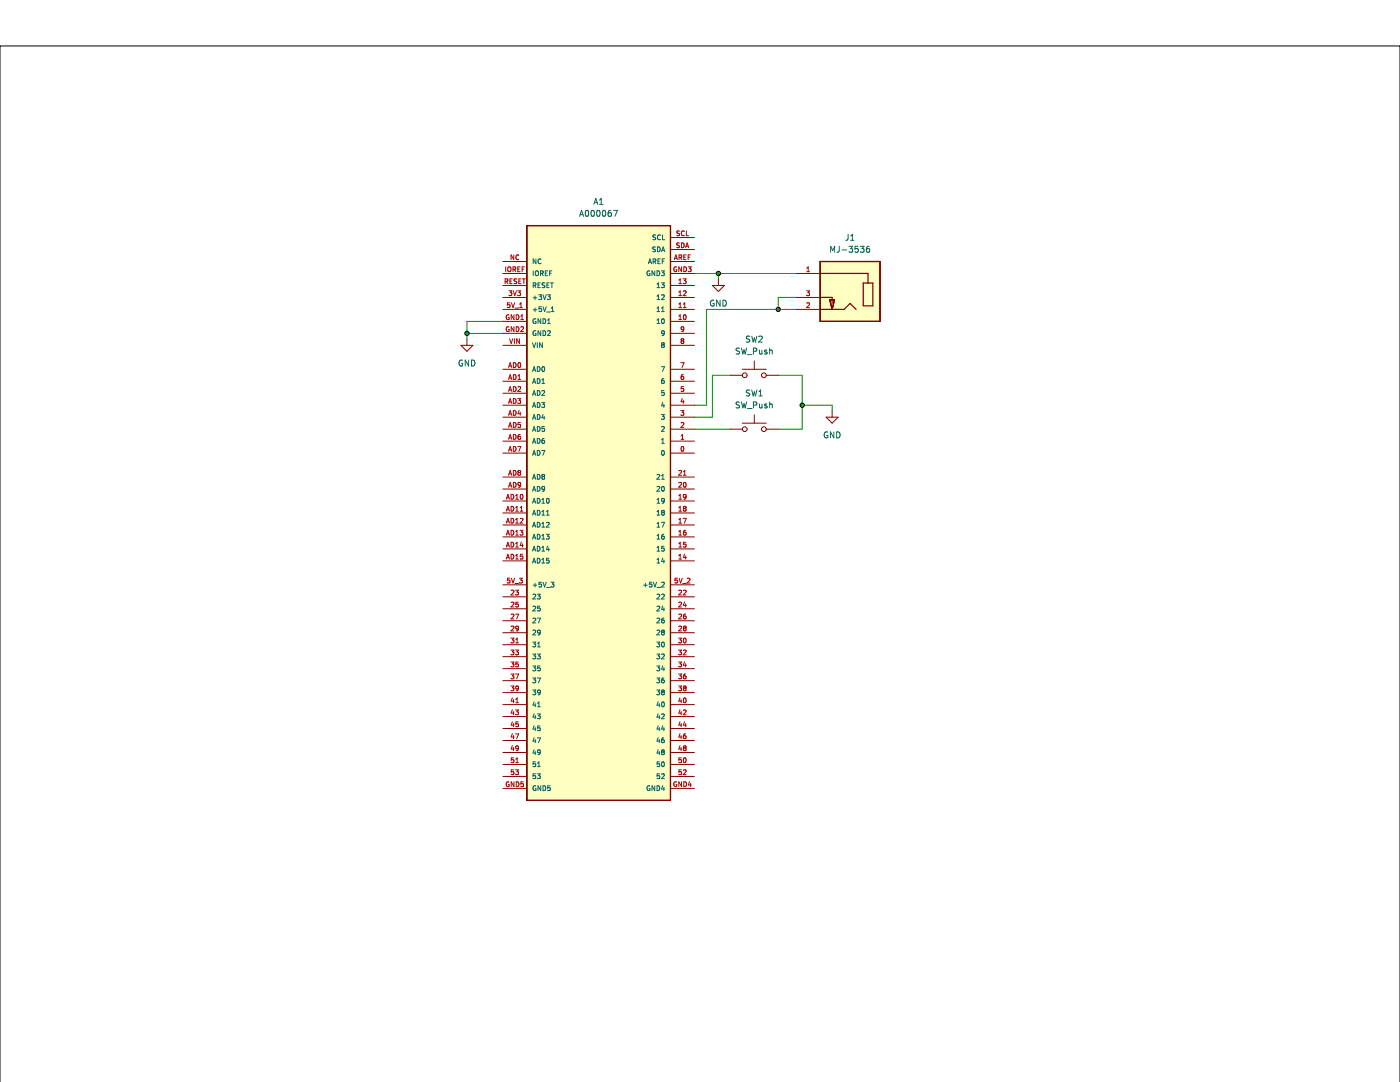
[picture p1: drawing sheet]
(kicad_sch (version 20230121) (generator eeschema)

 (paper "A4")

 (lib_symbols
  (symbol "A000067:A000067" (pin_names (offset 1.016)) (in_bom yes) (on_board yes)
   (property "Reference" "A" (at -15.24 61.595 0) (effects (font (size 1.27 1.27)) (justify left bottom)))
   (property "Value" "A000067" (at -15.24 -63.5 0) (effects (font (size 1.27 1.27)) (justify left bottom)))
   (property "Footprint" "MODULE_A000067" (at 0 0 0) (effects (font (size 1.27 1.27)) (justify left bottom) hide))
   (property "Datasheet" "" (at 0 0 0) (effects (font (size 1.27 1.27)) (justify left bottom) hide))
   (property "MF" "Arduino" (at 0 0 0) (effects (font (size 1.27 1.27)) (justify left bottom) hide))
   (property "MAXIMUM_PACKAGE_HEIGHT" "N/A" (at 0 0 0) (effects (font (size 1.27 1.27)) (justify left bottom) hide))
   (property "RS_Components_70415155_Purchase_URL" "https://www.snapeda.com/api/url_track_click/https%253A//us.rs-online.com/product/arduino/a000067/70415155/%253Futm_source%253DSnapEDA%2526utm_medium%253Dpart_sourcing%2526utm_campaign%253Dpartsourcing_SnapEDA_IMP_EX_GR/?unipart_id=7035645&manufacturer=Arduino&part_name=A000067&search_term=arduino mega 2560" (at 0 0 0) (effects (font (size 1.27 1.27)) (justify left bottom) hide))
   (property "Package" "Non-Standard Arduino" (at 0 0 0) (effects (font (size 1.27 1.27)) (justify left bottom) hide))
   (property "Check_prices" "https://www.snapeda.com/parts/A000067/Arduino/view-part/?ref=eda" (at 0 0 0) (effects (font (size 1.27 1.27)) (justify left bottom) hide))
   (property "STANDARD" "Manufacturer Recommendations" (at 0 0 0) (effects (font (size 1.27 1.27)) (justify left bottom) hide))
   (property "PARTREV" "3" (at 0 0 0) (effects (font (size 1.27 1.27)) (justify left bottom) hide))
   (property "SnapEDA_Link" "https://www.snapeda.com/parts/A000067/Arduino/view-part/?ref=snap" (at 0 0 0) (effects (font (size 1.27 1.27)) (justify left bottom) hide))
   (property "MP" "A000067" (at 0 0 0) (effects (font (size 1.27 1.27)) (justify left bottom) hide))
   (property "Purchase-URL" "https://www.snapeda.com/api/url_track_click_mouser/?unipart_id=7035645&manufacturer=Arduino&part_name=A000067&search_term=arduino mega 2560" (at 0 0 0) (effects (font (size 1.27 1.27)) (justify left bottom) hide))
   (property "Description" "\\nArduino Mega 2560 Rev3 Microcontroller Board, ATmega2560 | Arduino A000067\\n" (at 0 0 0) (effects (font (size 1.27 1.27)) (justify left bottom) hide))
   (property "MANUFACTURER" "Arduino" (at 0 0 0) (effects (font (size 1.27 1.27)) (justify left bottom) hide))
   (property "ki_locked" "" (at 0 0 0) (effects (font (size 1.27 1.27))))
   (symbol "A000067_0_0"
    (rectangle (start -15.24 -60.96) (end 15.24 60.96) (stroke (width 0.254) (type solid)) (fill (type background)))
    (pin passive line (at 20.32 12.7 180) (length 5.08) (name "0" (effects (font (size 1.016 1.016)))) (number "0" (effects (font (size 1.016 1.016)))))
    (pin passive line (at 20.32 15.24 180) (length 5.08) (name "1" (effects (font (size 1.016 1.016)))) (number "1" (effects (font (size 1.016 1.016)))))
    (pin passive line (at 20.32 40.64 180) (length 5.08) (name "10" (effects (font (size 1.016 1.016)))) (number "10" (effects (font (size 1.016 1.016)))))
    (pin passive line (at 20.32 43.18 180) (length 5.08) (name "11" (effects (font (size 1.016 1.016)))) (number "11" (effects (font (size 1.016 1.016)))))
    (pin passive line (at 20.32 45.72 180) (length 5.08) (name "12" (effects (font (size 1.016 1.016)))) (number "12" (effects (font (size 1.016 1.016)))))
    (pin passive line (at 20.32 48.26 180) (length 5.08) (name "13" (effects (font (size 1.016 1.016)))) (number "13" (effects (font (size 1.016 1.016)))))
    (pin passive line (at 20.32 -10.16 180) (length 5.08) (name "14" (effects (font (size 1.016 1.016)))) (number "14" (effects (font (size 1.016 1.016)))))
    (pin passive line (at 20.32 -7.62 180) (length 5.08) (name "15" (effects (font (size 1.016 1.016)))) (number "15" (effects (font (size 1.016 1.016)))))
    (pin passive line (at 20.32 -5.08 180) (length 5.08) (name "16" (effects (font (size 1.016 1.016)))) (number "16" (effects (font (size 1.016 1.016)))))
    (pin passive line (at 20.32 -2.54 180) (length 5.08) (name "17" (effects (font (size 1.016 1.016)))) (number "17" (effects (font (size 1.016 1.016)))))
    (pin passive line (at 20.32 0 180) (length 5.08) (name "18" (effects (font (size 1.016 1.016)))) (number "18" (effects (font (size 1.016 1.016)))))
    (pin passive line (at 20.32 2.54 180) (length 5.08) (name "19" (effects (font (size 1.016 1.016)))) (number "19" (effects (font (size 1.016 1.016)))))
    (pin passive line (at 20.32 17.78 180) (length 5.08) (name "2" (effects (font (size 1.016 1.016)))) (number "2" (effects (font (size 1.016 1.016)))))
    (pin passive line (at 20.32 5.08 180) (length 5.08) (name "20" (effects (font (size 1.016 1.016)))) (number "20" (effects (font (size 1.016 1.016)))))
    (pin passive line (at 20.32 7.62 180) (length 5.08) (name "21" (effects (font (size 1.016 1.016)))) (number "21" (effects (font (size 1.016 1.016)))))
    (pin passive line (at 20.32 -17.78 180) (length 5.08) (name "22" (effects (font (size 1.016 1.016)))) (number "22" (effects (font (size 1.016 1.016)))))
    (pin passive line (at -20.32 -17.78 0) (length 5.08) (name "23" (effects (font (size 1.016 1.016)))) (number "23" (effects (font (size 1.016 1.016)))))
    (pin passive line (at 20.32 -20.32 180) (length 5.08) (name "24" (effects (font (size 1.016 1.016)))) (number "24" (effects (font (size 1.016 1.016)))))
    (pin passive line (at -20.32 -20.32 0) (length 5.08) (name "25" (effects (font (size 1.016 1.016)))) (number "25" (effects (font (size 1.016 1.016)))))
    (pin passive line (at 20.32 -22.86 180) (length 5.08) (name "26" (effects (font (size 1.016 1.016)))) (number "26" (effects (font (size 1.016 1.016)))))
    (pin passive line (at -20.32 -22.86 0) (length 5.08) (name "27" (effects (font (size 1.016 1.016)))) (number "27" (effects (font (size 1.016 1.016)))))
    (pin passive line (at 20.32 -25.4 180) (length 5.08) (name "28" (effects (font (size 1.016 1.016)))) (number "28" (effects (font (size 1.016 1.016)))))
    (pin passive line (at -20.32 -25.4 0) (length 5.08) (name "29" (effects (font (size 1.016 1.016)))) (number "29" (effects (font (size 1.016 1.016)))))
    (pin passive line (at 20.32 20.32 180) (length 5.08) (name "3" (effects (font (size 1.016 1.016)))) (number "3" (effects (font (size 1.016 1.016)))))
    (pin passive line (at 20.32 -27.94 180) (length 5.08) (name "30" (effects (font (size 1.016 1.016)))) (number "30" (effects (font (size 1.016 1.016)))))
    (pin passive line (at -20.32 -27.94 0) (length 5.08) (name "31" (effects (font (size 1.016 1.016)))) (number "31" (effects (font (size 1.016 1.016)))))
    (pin passive line (at 20.32 -30.48 180) (length 5.08) (name "32" (effects (font (size 1.016 1.016)))) (number "32" (effects (font (size 1.016 1.016)))))
    (pin passive line (at -20.32 -30.48 0) (length 5.08) (name "33" (effects (font (size 1.016 1.016)))) (number "33" (effects (font (size 1.016 1.016)))))
    (pin passive line (at 20.32 -33.02 180) (length 5.08) (name "34" (effects (font (size 1.016 1.016)))) (number "34" (effects (font (size 1.016 1.016)))))
    (pin passive line (at -20.32 -33.02 0) (length 5.08) (name "35" (effects (font (size 1.016 1.016)))) (number "35" (effects (font (size 1.016 1.016)))))
    (pin passive line (at 20.32 -35.56 180) (length 5.08) (name "36" (effects (font (size 1.016 1.016)))) (number "36" (effects (font (size 1.016 1.016)))))
    (pin passive line (at -20.32 -35.56 0) (length 5.08) (name "37" (effects (font (size 1.016 1.016)))) (number "37" (effects (font (size 1.016 1.016)))))
    (pin passive line (at 20.32 -38.1 180) (length 5.08) (name "38" (effects (font (size 1.016 1.016)))) (number "38" (effects (font (size 1.016 1.016)))))
    (pin passive line (at -20.32 -38.1 0) (length 5.08) (name "39" (effects (font (size 1.016 1.016)))) (number "39" (effects (font (size 1.016 1.016)))))
    (pin passive line (at -20.32 45.72 0) (length 5.08) (name "+3V3" (effects (font (size 1.016 1.016)))) (number "3V3" (effects (font (size 1.016 1.016)))))
    (pin passive line (at 20.32 22.86 180) (length 5.08) (name "4" (effects (font (size 1.016 1.016)))) (number "4" (effects (font (size 1.016 1.016)))))
    (pin passive line (at 20.32 -40.64 180) (length 5.08) (name "40" (effects (font (size 1.016 1.016)))) (number "40" (effects (font (size 1.016 1.016)))))
    (pin passive line (at -20.32 -40.64 0) (length 5.08) (name "41" (effects (font (size 1.016 1.016)))) (number "41" (effects (font (size 1.016 1.016)))))
    (pin passive line (at 20.32 -43.18 180) (length 5.08) (name "42" (effects (font (size 1.016 1.016)))) (number "42" (effects (font (size 1.016 1.016)))))
    (pin passive line (at -20.32 -43.18 0) (length 5.08) (name "43" (effects (font (size 1.016 1.016)))) (number "43" (effects (font (size 1.016 1.016)))))
    (pin passive line (at 20.32 -45.72 180) (length 5.08) (name "44" (effects (font (size 1.016 1.016)))) (number "44" (effects (font (size 1.016 1.016)))))
    (pin passive line (at -20.32 -45.72 0) (length 5.08) (name "45" (effects (font (size 1.016 1.016)))) (number "45" (effects (font (size 1.016 1.016)))))
    (pin passive line (at 20.32 -48.26 180) (length 5.08) (name "46" (effects (font (size 1.016 1.016)))) (number "46" (effects (font (size 1.016 1.016)))))
    (pin passive line (at -20.32 -48.26 0) (length 5.08) (name "47" (effects (font (size 1.016 1.016)))) (number "47" (effects (font (size 1.016 1.016)))))
    (pin passive line (at 20.32 -50.8 180) (length 5.08) (name "48" (effects (font (size 1.016 1.016)))) (number "48" (effects (font (size 1.016 1.016)))))
    (pin passive line (at -20.32 -50.8 0) (length 5.08) (name "49" (effects (font (size 1.016 1.016)))) (number "49" (effects (font (size 1.016 1.016)))))
    (pin passive line (at 20.32 25.4 180) (length 5.08) (name "5" (effects (font (size 1.016 1.016)))) (number "5" (effects (font (size 1.016 1.016)))))
    (pin passive line (at 20.32 -53.34 180) (length 5.08) (name "50" (effects (font (size 1.016 1.016)))) (number "50" (effects (font (size 1.016 1.016)))))
    (pin passive line (at -20.32 -53.34 0) (length 5.08) (name "51" (effects (font (size 1.016 1.016)))) (number "51" (effects (font (size 1.016 1.016)))))
    (pin passive line (at 20.32 -55.88 180) (length 5.08) (name "52" (effects (font (size 1.016 1.016)))) (number "52" (effects (font (size 1.016 1.016)))))
    (pin passive line (at -20.32 -55.88 0) (length 5.08) (name "53" (effects (font (size 1.016 1.016)))) (number "53" (effects (font (size 1.016 1.016)))))
    (pin passive line (at -20.32 43.18 0) (length 5.08) (name "+5V_1" (effects (font (size 1.016 1.016)))) (number "5V_1" (effects (font (size 1.016 1.016)))))
    (pin passive line (at 20.32 -15.24 180) (length 5.08) (name "+5V_2" (effects (font (size 1.016 1.016)))) (number "5V_2" (effects (font (size 1.016 1.016)))))
    (pin passive line (at -20.32 -15.24 0) (length 5.08) (name "+5V_3" (effects (font (size 1.016 1.016)))) (number "5V_3" (effects (font (size 1.016 1.016)))))
    (pin passive line (at 20.32 27.94 180) (length 5.08) (name "6" (effects (font (size 1.016 1.016)))) (number "6" (effects (font (size 1.016 1.016)))))
    (pin passive line (at 20.32 30.48 180) (length 5.08) (name "7" (effects (font (size 1.016 1.016)))) (number "7" (effects (font (size 1.016 1.016)))))
    (pin passive line (at 20.32 35.56 180) (length 5.08) (name "8" (effects (font (size 1.016 1.016)))) (number "8" (effects (font (size 1.016 1.016)))))
    (pin passive line (at 20.32 38.1 180) (length 5.08) (name "9" (effects (font (size 1.016 1.016)))) (number "9" (effects (font (size 1.016 1.016)))))
    (pin passive line (at -20.32 30.48 0) (length 5.08) (name "AD0" (effects (font (size 1.016 1.016)))) (number "AD0" (effects (font (size 1.016 1.016)))))
    (pin passive line (at -20.32 27.94 0) (length 5.08) (name "AD1" (effects (font (size 1.016 1.016)))) (number "AD1" (effects (font (size 1.016 1.016)))))
    (pin passive line (at -20.32 2.54 0) (length 5.08) (name "AD10" (effects (font (size 1.016 1.016)))) (number "AD10" (effects (font (size 1.016 1.016)))))
    (pin passive line (at -20.32 0 0) (length 5.08) (name "AD11" (effects (font (size 1.016 1.016)))) (number "AD11" (effects (font (size 1.016 1.016)))))
    (pin passive line (at -20.32 -2.54 0) (length 5.08) (name "AD12" (effects (font (size 1.016 1.016)))) (number "AD12" (effects (font (size 1.016 1.016)))))
    (pin passive line (at -20.32 -5.08 0) (length 5.08) (name "AD13" (effects (font (size 1.016 1.016)))) (number "AD13" (effects (font (size 1.016 1.016)))))
    (pin passive line (at -20.32 -7.62 0) (length 5.08) (name "AD14" (effects (font (size 1.016 1.016)))) (number "AD14" (effects (font (size 1.016 1.016)))))
    (pin passive line (at -20.32 -10.16 0) (length 5.08) (name "AD15" (effects (font (size 1.016 1.016)))) (number "AD15" (effects (font (size 1.016 1.016)))))
    (pin passive line (at -20.32 25.4 0) (length 5.08) (name "AD2" (effects (font (size 1.016 1.016)))) (number "AD2" (effects (font (size 1.016 1.016)))))
    (pin passive line (at -20.32 22.86 0) (length 5.08) (name "AD3" (effects (font (size 1.016 1.016)))) (number "AD3" (effects (font (size 1.016 1.016)))))
    (pin passive line (at -20.32 20.32 0) (length 5.08) (name "AD4" (effects (font (size 1.016 1.016)))) (number "AD4" (effects (font (size 1.016 1.016)))))
    (pin passive line (at -20.32 17.78 0) (length 5.08) (name "AD5" (effects (font (size 1.016 1.016)))) (number "AD5" (effects (font (size 1.016 1.016)))))
    (pin passive line (at -20.32 15.24 0) (length 5.08) (name "AD6" (effects (font (size 1.016 1.016)))) (number "AD6" (effects (font (size 1.016 1.016)))))
    (pin passive line (at -20.32 12.7 0) (length 5.08) (name "AD7" (effects (font (size 1.016 1.016)))) (number "AD7" (effects (font (size 1.016 1.016)))))
    (pin passive line (at -20.32 7.62 0) (length 5.08) (name "AD8" (effects (font (size 1.016 1.016)))) (number "AD8" (effects (font (size 1.016 1.016)))))
    (pin passive line (at -20.32 5.08 0) (length 5.08) (name "AD9" (effects (font (size 1.016 1.016)))) (number "AD9" (effects (font (size 1.016 1.016)))))
    (pin passive line (at 20.32 53.34 180) (length 5.08) (name "AREF" (effects (font (size 1.016 1.016)))) (number "AREF" (effects (font (size 1.016 1.016)))))
    (pin passive line (at -20.32 40.64 0) (length 5.08) (name "GND1" (effects (font (size 1.016 1.016)))) (number "GND1" (effects (font (size 1.016 1.016)))))
    (pin passive line (at -20.32 38.1 0) (length 5.08) (name "GND2" (effects (font (size 1.016 1.016)))) (number "GND2" (effects (font (size 1.016 1.016)))))
    (pin passive line (at 20.32 50.8 180) (length 5.08) (name "GND3" (effects (font (size 1.016 1.016)))) (number "GND3" (effects (font (size 1.016 1.016)))))
    (pin passive line (at 20.32 -58.42 180) (length 5.08) (name "GND4" (effects (font (size 1.016 1.016)))) (number "GND4" (effects (font (size 1.016 1.016)))))
    (pin passive line (at -20.32 -58.42 0) (length 5.08) (name "GND5" (effects (font (size 1.016 1.016)))) (number "GND5" (effects (font (size 1.016 1.016)))))
    (pin passive line (at -20.32 50.8 0) (length 5.08) (name "IOREF" (effects (font (size 1.016 1.016)))) (number "IOREF" (effects (font (size 1.016 1.016)))))
    (pin passive line (at -20.32 53.34 0) (length 5.08) (name "NC" (effects (font (size 1.016 1.016)))) (number "NC" (effects (font (size 1.016 1.016)))))
    (pin passive line (at -20.32 48.26 0) (length 5.08) (name "RESET" (effects (font (size 1.016 1.016)))) (number "RESET" (effects (font (size 1.016 1.016)))))
    (pin passive line (at 20.32 58.42 180) (length 5.08) (name "SCL" (effects (font (size 1.016 1.016)))) (number "SCL" (effects (font (size 1.016 1.016)))))
    (pin passive line (at 20.32 55.88 180) (length 5.08) (name "SDA" (effects (font (size 1.016 1.016)))) (number "SDA" (effects (font (size 1.016 1.016)))))
    (pin passive line (at -20.32 35.56 0) (length 5.08) (name "VIN" (effects (font (size 1.016 1.016)))) (number "VIN" (effects (font (size 1.016 1.016)))))))
  (symbol "MJ-3536:MJ-3536" (pin_names (offset 1.016) hide) (in_bom yes) (on_board yes)
   (property "Reference" "J" (at -5.08 5.842 0) (effects (font (size 1.27 1.27)) (justify left bottom)))
   (property "Value" "MJ-3536" (at -5.08 -10.16 0) (effects (font (size 1.27 1.27)) (justify left bottom)))
   (property "Footprint" "CUI_MJ-3536" (at 0 0 0) (effects (font (size 1.27 1.27)) (justify left bottom) hide))
   (property "Datasheet" "" (at 0 0 0) (effects (font (size 1.27 1.27)) (justify left bottom) hide))
   (property "MF" "CUI Devices" (at 0 0 0) (effects (font (size 1.27 1.27)) (justify left bottom) hide))
   (property "MAXIMUM_PACKAGE_HEIGHT" "10.00mm" (at 0 0 0) (effects (font (size 1.27 1.27)) (justify left bottom) hide))
   (property "Package" "None" (at 0 0 0) (effects (font (size 1.27 1.27)) (justify left bottom) hide))
   (property "Price" "None" (at 0 0 0) (effects (font (size 1.27 1.27)) (justify left bottom) hide))
   (property "Check_prices" "https://www.snapeda.com/parts/MJ-3536/CUI+Devices/view-part/?ref=eda" (at 0 0 0) (effects (font (size 1.27 1.27)) (justify left bottom) hide))
   (property "STANDARD" "Manufacturer Recommendations" (at 0 0 0) (effects (font (size 1.27 1.27)) (justify left bottom) hide))
   (property "PARTREV" "1.03" (at 0 0 0) (effects (font (size 1.27 1.27)) (justify left bottom) hide))
   (property "SnapEDA_Link" "https://www.snapeda.com/parts/MJ-3536/CUI+Devices/view-part/?ref=snap" (at 0 0 0) (effects (font (size 1.27 1.27)) (justify left bottom) hide))
   (property "MP" "MJ-3536" (at 0 0 0) (effects (font (size 1.27 1.27)) (justify left bottom) hide))
   (property "Purchase-URL" "https://www.snapeda.com/api/url_track_click_mouser/?unipart_id=446659&manufacturer=CUI Devices&part_name=MJ-3536&search_term=jack mono" (at 0 0 0) (effects (font (size 1.27 1.27)) (justify left bottom) hide))
   (property "Description" "3.5 mm, Mono, Right Angle, Through Hole, Threaded Bushing, 2 Conductors, 1 Internal Switch, Audio Jack Connector" (at 0 0 0) (effects (font (size 1.27 1.27)) (justify left bottom) hide))
   (property "CUI_purchase_URL" "https://www.cuidevices.com/product/interconnect/connectors/audio-connectors/jacks/mj-3536?utm_source=snapeda.com&utm_medium=referral&utm_campaign=snapedaBOM" (at 0 0 0) (effects (font (size 1.27 1.27)) (justify left bottom) hide))
   (property "Availability" "In Stock" (at 0 0 0) (effects (font (size 1.27 1.27)) (justify left bottom) hide))
   (property "MANUFACTURER" "CUI Devices" (at 0 0 0) (effects (font (size 1.27 1.27)) (justify left bottom) hide))
   (property "ki_locked" "" (at 0 0 0) (effects (font (size 1.27 1.27))))
   (symbol "MJ-3536_0_0"
    (rectangle (start -5.08 -7.62) (end 7.62 5.08) (stroke (width 0.254) (type solid)) (fill (type background)))
    (polyline (pts (xy -3.556 -4.318) (xy -1.524 -4.318)) (stroke (width 0.254) (type solid)) (fill (type none)))
    (polyline (pts (xy -3.556 0.508) (xy -3.556 -4.318)) (stroke (width 0.254) (type solid)) (fill (type none)))
    (polyline (pts (xy -2.54 0.508) (xy -3.556 0.508)) (stroke (width 0.254) (type solid)) (fill (type none)))
    (polyline (pts (xy -2.54 0.508) (xy -2.54 2.54)) (stroke (width 0.254) (type solid)) (fill (type none)))
    (polyline (pts (xy -2.54 2.54) (xy 7.62 2.54)) (stroke (width 0.254) (type solid)) (fill (type none)))
    (polyline (pts (xy -1.524 -4.318) (xy -1.524 0.508)) (stroke (width 0.254) (type solid)) (fill (type none)))
    (polyline (pts (xy -1.524 0.508) (xy -2.54 0.508)) (stroke (width 0.254) (type solid)) (fill (type none)))
    (polyline (pts (xy 0 -5.08) (xy 1.27 -3.81)) (stroke (width 0.254) (type solid)) (fill (type none)))
    (polyline (pts (xy 1.27 -3.81) (xy 2.54 -5.08)) (stroke (width 0.254) (type solid)) (fill (type none)))
    (polyline (pts (xy 2.54 -5.08) (xy 7.62 -5.08)) (stroke (width 0.254) (type solid)) (fill (type none)))
    (polyline (pts (xy 5.08 -2.54) (xy 5.08 -3.81)) (stroke (width 0.254) (type solid)) (fill (type none)))
    (polyline (pts (xy 7.62 -2.54) (xy 5.08 -2.54)) (stroke (width 0.254) (type solid)) (fill (type none)))
    (polyline (pts (xy 5.588 -3.048) (xy 4.572 -3.048) (xy 5.08 -5.08) (xy 5.588 -3.048)) (stroke (width 0.254) (type solid)) (fill (type background)))
    (pin passive line (at 12.7 2.54 180) (length 5.08) (name "~" (effects (font (size 1.016 1.016)))) (number "1" (effects (font (size 1.016 1.016)))))
    (pin passive line (at 12.7 -5.08 180) (length 5.08) (name "~" (effects (font (size 1.016 1.016)))) (number "2" (effects (font (size 1.016 1.016)))))
    (pin passive line (at 12.7 -2.54 180) (length 5.08) (name "~" (effects (font (size 1.016 1.016)))) (number "3" (effects (font (size 1.016 1.016)))))))
  (symbol "Switch:SW_Push" (pin_numbers hide) (pin_names (offset 1.016) hide) (in_bom yes) (on_board yes)
   (property "Reference" "SW" (at 1.27 2.54 0) (effects (font (size 1.27 1.27)) (justify left)))
   (property "Value" "SW_Push" (at 0 -1.524 0) (effects (font (size 1.27 1.27))))
   (property "Footprint" "" (at 0 5.08 0) (effects (font (size 1.27 1.27)) hide))
   (property "Datasheet" "~" (at 0 5.08 0) (effects (font (size 1.27 1.27)) hide))
   (symbol "SW_Push_0_1"
    (circle (center -2.032 0) (radius 0.508) (stroke (width 0) (type default)) (fill (type none)))
    (polyline (pts (xy 0 1.27) (xy 0 3.048)) (stroke (width 0) (type default)) (fill (type none)))
    (polyline (pts (xy 2.54 1.27) (xy -2.54 1.27)) (stroke (width 0) (type default)) (fill (type none)))
    (circle (center 2.032 0) (radius 0.508) (stroke (width 0) (type default)) (fill (type none)))
    (pin passive line (at -5.08 0 0) (length 2.54) (name "1" (effects (font (size 1.27 1.27)))) (number "1" (effects (font (size 1.27 1.27)))))
    (pin passive line (at 5.08 0 180) (length 2.54) (name "2" (effects (font (size 1.27 1.27)))) (number "2" (effects (font (size 1.27 1.27)))))))
  (symbol "power:GND" (power) (pin_names (offset 0)) (in_bom yes) (on_board yes)
   (property "Reference" "#PWR" (at 0 -6.35 0) (effects (font (size 1.27 1.27)) hide))
   (property "Value" "GND" (at 0 -3.81 0) (effects (font (size 1.27 1.27))))
   (property "Footprint" "" (at 0 0 0) (effects (font (size 1.27 1.27)) hide))
   (property "Datasheet" "" (at 0 0 0) (effects (font (size 1.27 1.27)) hide))
   (symbol "GND_0_1"
    (polyline (pts (xy 0 0) (xy 0 -1.27) (xy 1.27 -1.27) (xy 0 -2.54) (xy -1.27 -1.27) (xy 0 -1.27)) (stroke (width 0) (type default)) (fill (type none))))
   (symbol "GND_1_1"
    (pin power_in line (at 0 0 270) (length 0) hide (name "GND" (effects (font (size 1.27 1.27)))) (number "1" (effects (font (size 1.27 1.27))))))))

 (junction (at 170.18 76.2) (diameter 0) (color 0 0 0 0))
 (junction (at 152.4 48.26) (diameter 0) (color 0 0 0 0))
 (junction (at 165.1 55.88) (diameter 0) (color 0 0 0 0))
 (junction (at 99.06 60.96) (diameter 0) (color 0 0 0 0))

 (wire (pts (xy 165.1 55.88) (xy 168.91 55.88)) (stroke (width 0) (type default)))
 (wire (pts (xy 165.1 53.34) (xy 165.1 55.88)) (stroke (width 0) (type default)))
 (wire (pts (xy 170.18 81.28) (xy 165.1 81.28)) (stroke (width 0) (type default)))
 (wire (pts (xy 106.68 58.42) (xy 99.06 58.42)) (stroke (width 0) (type default)))
 (wire (pts (xy 99.06 60.96) (xy 106.68 60.96)) (stroke (width 0) (type default)))
 (wire (pts (xy 170.18 76.2) (xy 170.18 81.28)) (stroke (width 0) (type default)))
 (wire (pts (xy 170.18 69.85) (xy 170.18 76.2)) (stroke (width 0) (type default)))
 (wire (pts (xy 152.4 48.26) (xy 152.4 49.53)) (stroke (width 0) (type default)))
 (wire (pts (xy 176.53 76.2) (xy 176.53 77.47)) (stroke (width 0) (type default)))
 (wire (pts (xy 147.32 81.28) (xy 154.94 81.28)) (stroke (width 0) (type default)))
 (wire (pts (xy 170.18 76.2) (xy 176.53 76.2)) (stroke (width 0) (type default)))
 (wire (pts (xy 168.91 53.34) (xy 165.1 53.34)) (stroke (width 0) (type default)))
 (wire (pts (xy 149.86 76.2) (xy 149.86 55.88)) (stroke (width 0) (type default)))
 (wire (pts (xy 151.13 78.74) (xy 151.13 69.85)) (stroke (width 0) (type default)))
 (wire (pts (xy 147.32 76.2) (xy 149.86 76.2)) (stroke (width 0) (type default)))
 (wire (pts (xy 147.32 48.26) (xy 152.4 48.26)) (stroke (width 0) (type default)))
 (wire (pts (xy 152.4 48.26) (xy 168.91 48.26)) (stroke (width 0) (type default)))
 (wire (pts (xy 149.86 55.88) (xy 165.1 55.88)) (stroke (width 0) (type default)))
 (wire (pts (xy 147.32 78.74) (xy 151.13 78.74)) (stroke (width 0) (type default)))
 (wire (pts (xy 151.13 69.85) (xy 154.94 69.85)) (stroke (width 0) (type default)))
 (wire (pts (xy 99.06 60.96) (xy 99.06 62.23)) (stroke (width 0) (type default)))
 (wire (pts (xy 99.06 58.42) (xy 99.06 60.96)) (stroke (width 0) (type default)))
 (wire (pts (xy 165.1 69.85) (xy 170.18 69.85)) (stroke (width 0) (type default)))

 (symbol (lib_id "Switch:SW_Push") (at 160.02 69.85 0) (unit 1) (in_bom yes) (on_board yes) (dnp no) (fields_autoplaced)
  (property "Reference" "SW2" (at 160.02 62.23 0) (effects (font (size 1.27 1.27))))
  (property "Value" "SW_Push" (at 160.02 64.77 0) (effects (font (size 1.27 1.27))))
  (property "Footprint" "" (at 160.02 64.77 0) (effects (font (size 1.27 1.27)) hide))
  (property "Datasheet" "~" (at 160.02 64.77 0) (effects (font (size 1.27 1.27)) hide)) (pin "1") (pin "2"))

 (symbol (lib_id "power:GND") (at 176.53 77.47 0) (unit 1) (in_bom yes) (on_board yes) (dnp no) (fields_autoplaced)
  (property "Reference" "#PWR01" (at 176.53 83.82 0) (effects (font (size 1.27 1.27)) hide))
  (property "Value" "GND" (at 176.53 82.55 0) (effects (font (size 1.27 1.27))))
  (property "Footprint" "" (at 176.53 77.47 0) (effects (font (size 1.27 1.27)) hide))
  (property "Datasheet" "" (at 176.53 77.47 0) (effects (font (size 1.27 1.27)) hide)) (pin "1"))

 (symbol (lib_id "A000067:A000067") (at 127 99.06 0) (unit 1) (in_bom yes) (on_board yes) (dnp no) (fields_autoplaced)
  (property "Reference" "A1" (at 127 33.02 0) (effects (font (size 1.27 1.27))))
  (property "Value" "A000067" (at 127 35.56 0) (effects (font (size 1.27 1.27))))
  (property "Footprint" "MODULE_A000067" (at 127 99.06 0) (effects (font (size 1.27 1.27)) (justify left bottom) hide))
  (property "Datasheet" "" (at 127 99.06 0) (effects (font (size 1.27 1.27)) (justify left bottom) hide))
  (property "MF" "Arduino" (at 127 99.06 0) (effects (font (size 1.27 1.27)) (justify left bottom) hide))
  (property "MAXIMUM_PACKAGE_HEIGHT" "N/A" (at 127 99.06 0) (effects (font (size 1.27 1.27)) (justify left bottom) hide))
  (property "RS_Components_70415155_Purchase_URL" "https://www.snapeda.com/api/url_track_click/https%253A//us.rs-online.com/product/arduino/a000067/70415155/%253Futm_source%253DSnapEDA%2526utm_medium%253Dpart_sourcing%2526utm_campaign%253Dpartsourcing_SnapEDA_IMP_EX_GR/?unipart_id=7035645&manufacturer=Arduino&part_name=A000067&search_term=arduino mega 2560" (at 127 99.06 0) (effects (font (size 1.27 1.27)) (justify left bottom) hide))
  (property "Package" "Non-Standard Arduino" (at 127 99.06 0) (effects (font (size 1.27 1.27)) (justify left bottom) hide))
  (property "Check_prices" "https://www.snapeda.com/parts/A000067/Arduino/view-part/?ref=eda" (at 127 99.06 0) (effects (font (size 1.27 1.27)) (justify left bottom) hide))
  (property "STANDARD" "Manufacturer Recommendations" (at 127 99.06 0) (effects (font (size 1.27 1.27)) (justify left bottom) hide))
  (property "PARTREV" "3" (at 127 99.06 0) (effects (font (size 1.27 1.27)) (justify left bottom) hide))
  (property "SnapEDA_Link" "https://www.snapeda.com/parts/A000067/Arduino/view-part/?ref=snap" (at 127 99.06 0) (effects (font (size 1.27 1.27)) (justify left bottom) hide))
  (property "MP" "A000067" (at 127 99.06 0) (effects (font (size 1.27 1.27)) (justify left bottom) hide))
  (property "Purchase-URL" "https://www.snapeda.com/api/url_track_click_mouser/?unipart_id=7035645&manufacturer=Arduino&part_name=A000067&search_term=arduino mega 2560" (at 127 99.06 0) (effects (font (size 1.27 1.27)) (justify left bottom) hide))
  (property "Description" "\\nArduino Mega 2560 Rev3 Microcontroller Board, ATmega2560 | Arduino A000067\\n" (at 127 99.06 0) (effects (font (size 1.27 1.27)) (justify left bottom) hide))
  (property "MANUFACTURER" "Arduino" (at 127 99.06 0) (effects (font (size 1.27 1.27)) (justify left bottom) hide)) (pin "0") (pin "1") (pin "10") (pin "11") (pin "12") (pin "13") (pin "14") (pin "15") (pin "16") (pin "17") (pin "18") (pin "19") (pin "2") (pin "20") (pin "21") (pin "22") (pin "23") (pin "24") (pin "25") (pin "26") (pin "27") (pin "28") (pin "29") (pin "3") (pin "30") (pin "31") (pin "32") (pin "33") (pin "34") (pin "35") (pin "36") (pin "37") (pin "38") (pin "39") (pin "3V3") (pin "4") (pin "40") (pin "41") (pin "42") (pin "43") (pin "44") (pin "45") (pin "46") (pin "47") (pin "48") (pin "49") (pin "5") (pin "50") (pin "51") (pin "52") (pin "53") (pin "5V_1") (pin "5V_2") (pin "5V_3") (pin "6") (pin "7") (pin "8") (pin "9") (pin "AD0") (pin "AD1") (pin "AD10") (pin "AD11") (pin "AD12") (pin "AD13") (pin "AD14") (pin "AD15") (pin "AD2") (pin "AD3") (pin "AD4") (pin "AD5") (pin "AD6") (pin "AD7") (pin "AD8") (pin "AD9") (pin "AREF") (pin "GND1") (pin "GND2") (pin "GND3") (pin "GND4") (pin "GND5") (pin "IOREF") (pin "NC") (pin "RESET") (pin "SCL") (pin "SDA") (pin "VIN"))

 (symbol (lib_id "power:GND") (at 99.06 62.23 0) (unit 1) (in_bom yes) (on_board yes) (dnp no) (fields_autoplaced)
  (property "Reference" "#PWR03" (at 99.06 68.58 0) (effects (font (size 1.27 1.27)) hide))
  (property "Value" "GND" (at 99.06 67.31 0) (effects (font (size 1.27 1.27))))
  (property "Footprint" "" (at 99.06 62.23 0) (effects (font (size 1.27 1.27)) hide))
  (property "Datasheet" "" (at 99.06 62.23 0) (effects (font (size 1.27 1.27)) hide)) (pin "1"))

 (symbol (lib_id "MJ-3536:MJ-3536") (at 181.61 50.8 0) (mirror y) (unit 1) (in_bom yes) (on_board yes) (dnp no)
  (property "Reference" "J1" (at 180.34 40.64 0) (effects (font (size 1.27 1.27))))
  (property "Value" "MJ-3536" (at 180.34 43.18 0) (effects (font (size 1.27 1.27))))
  (property "Footprint" "CUI_MJ-3536" (at 181.61 50.8 0) (effects (font (size 1.27 1.27)) (justify left bottom) hide))
  (property "Datasheet" "" (at 181.61 50.8 0) (effects (font (size 1.27 1.27)) (justify left bottom) hide))
  (property "MF" "CUI Devices" (at 181.61 50.8 0) (effects (font (size 1.27 1.27)) (justify left bottom) hide))
  (property "MAXIMUM_PACKAGE_HEIGHT" "10.00mm" (at 181.61 50.8 0) (effects (font (size 1.27 1.27)) (justify left bottom) hide))
  (property "Package" "None" (at 181.61 50.8 0) (effects (font (size 1.27 1.27)) (justify left bottom) hide))
  (property "Price" "None" (at 181.61 50.8 0) (effects (font (size 1.27 1.27)) (justify left bottom) hide))
  (property "Check_prices" "https://www.snapeda.com/parts/MJ-3536/CUI+Devices/view-part/?ref=eda" (at 181.61 50.8 0) (effects (font (size 1.27 1.27)) (justify left bottom) hide))
  (property "STANDARD" "Manufacturer Recommendations" (at 181.61 50.8 0) (effects (font (size 1.27 1.27)) (justify left bottom) hide))
  (property "PARTREV" "1.03" (at 181.61 50.8 0) (effects (font (size 1.27 1.27)) (justify left bottom) hide))
  (property "SnapEDA_Link" "https://www.snapeda.com/parts/MJ-3536/CUI+Devices/view-part/?ref=snap" (at 181.61 50.8 0) (effects (font (size 1.27 1.27)) (justify left bottom) hide))
  (property "MP" "MJ-3536" (at 181.61 50.8 0) (effects (font (size 1.27 1.27)) (justify left bottom) hide))
  (property "Purchase-URL" "https://www.snapeda.com/api/url_track_click_mouser/?unipart_id=446659&manufacturer=CUI Devices&part_name=MJ-3536&search_term=jack mono" (at 181.61 50.8 0) (effects (font (size 1.27 1.27)) (justify left bottom) hide))
  (property "Description" "3.5 mm, Mono, Right Angle, Through Hole, Threaded Bushing, 2 Conductors, 1 Internal Switch, Audio Jack Connector" (at 181.61 50.8 0) (effects (font (size 1.27 1.27)) (justify left bottom) hide))
  (property "CUI_purchase_URL" "https://www.cuidevices.com/product/interconnect/connectors/audio-connectors/jacks/mj-3536?utm_source=snapeda.com&utm_medium=referral&utm_campaign=snapedaBOM" (at 181.61 50.8 0) (effects (font (size 1.27 1.27)) (justify left bottom) hide))
  (property "Availability" "In Stock" (at 181.61 50.8 0) (effects (font (size 1.27 1.27)) (justify left bottom) hide))
  (property "MANUFACTURER" "CUI Devices" (at 181.61 50.8 0) (effects (font (size 1.27 1.27)) (justify left bottom) hide)) (pin "1") (pin "2") (pin "3"))

 (symbol (lib_id "Switch:SW_Push") (at 160.02 81.28 0) (unit 1) (in_bom yes) (on_board yes) (dnp no) (fields_autoplaced)
  (property "Reference" "SW1" (at 160.02 73.66 0) (effects (font (size 1.27 1.27))))
  (property "Value" "SW_Push" (at 160.02 76.2 0) (effects (font (size 1.27 1.27))))
  (property "Footprint" "" (at 160.02 76.2 0) (effects (font (size 1.27 1.27)) hide))
  (property "Datasheet" "~" (at 160.02 76.2 0) (effects (font (size 1.27 1.27)) hide)) (pin "1") (pin "2"))

 (symbol (lib_id "power:GND") (at 152.4 49.53 0) (unit 1) (in_bom yes) (on_board yes) (dnp no) (fields_autoplaced)
  (property "Reference" "#PWR02" (at 152.4 55.88 0) (effects (font (size 1.27 1.27)) hide))
  (property "Value" "GND" (at 152.4 54.61 0) (effects (font (size 1.27 1.27))))
  (property "Footprint" "" (at 152.4 49.53 0) (effects (font (size 1.27 1.27)) hide))
  (property "Datasheet" "" (at 152.4 49.53 0) (effects (font (size 1.27 1.27)) hide)) (pin "1"))

 (sheet_instances (path "" (page "1"))))
